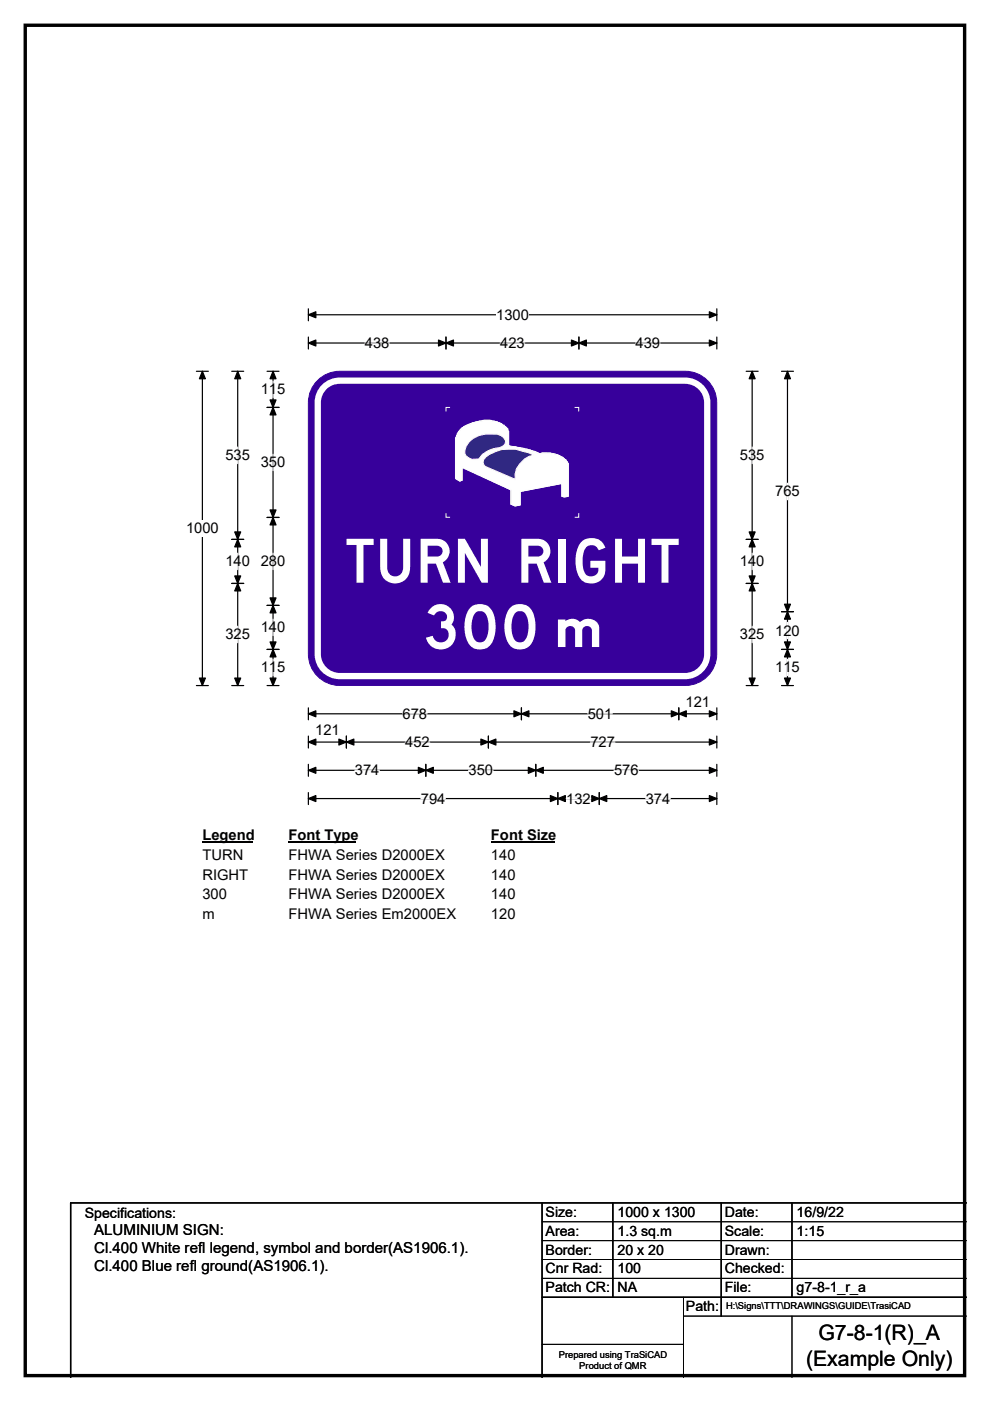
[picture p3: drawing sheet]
<svg xmlns="http://www.w3.org/2000/svg" width="210mm" height="297mm" viewBox="0 0 210 297" stroke-linecap="round" stroke-linejoin="round" font-family="sans-serif">
<path d="M5.4 5.4h199.2v286.3h-199.2z" fill="none" stroke="#000" stroke-width=".72"/>
<path d="M65.4 66.7h86.6M65.4 65.5v2.5M152 65.5v2.5" fill="none" stroke="#000" stroke-width=".25"/>
<path d="M65.4 66.7l1.6-.6v1.3zM150.5 66.1l1.5 .6-1.5 .7z" fill="#000" stroke="#000" stroke-width=".25"/>
<path d="M105.2 65h7v3.5h-7z" fill="#fff"/>
<g fill="none" stroke="#000" stroke-width=".25">
<path d="M41.7 78.7h2.5M42.9 78.7v66.7M65.4 72.7h86.6M65.4 71.5v2.5M94.6 71.5v2.5M122.8 71.5v2.5M152 71.5v2.5M41.7 145.4h2.5M65.4 150.1v2.5M65.4 156.1v2.5M65.4 151.3h86.6M65.4 157.3h86.6"/>
<path d="M73.5 156.1v2.5M103.6 156.1v2.5M110.6 150.1v2.5M144 150.1v2.5M152 150.1v2.5M152 156.1v2.5M65.4 162.1v2.5M65.4 168v2.6M65.4 163.3h86.6M65.4 169.3h86.6M90.3 162.1v2.5M113.6 162.1v2.5"/>
<path d="M118.3 168v2.6M127.1 168v2.6M152 168v2.6M152 162.1v2.5"/>
</g>
<g fill="#000" stroke="#000" stroke-width=".25">
<path d="M42.9 78.7l.7 1.6h-1.3zM65.4 72.7l1.6-.6v1.3zM94.6 72.7l1.6-.6v1.3zM93 72.1l1.6 .6-1.6 .7zM121.2 72.1l1.6 .6-1.6 .7zM122.8 72.7l1.6-.6v1.3zM150.5 72.1l1.5 .6-1.5 .7zM42.3 143.8h1.3l-.7 1.6zM65.4 151.3l1.6-.6v1.3zM65.4 157.3l1.6-.6v1.3zM73.5 157.3l1.6-.6v1.3zM71.9 156.7l1.6 .6-1.6 .7z"/>
<path d="M102 156.7l1.6 .6-1.6 .7zM103.6 157.3l1.6-.6v1.3zM110.6 151.3l1.6-.6v1.3zM109 150.7l1.6 .6-1.6 .7zM142.4 150.7l1.6 .6-1.6 .7zM144 151.3l1.6-.6v1.3zM150.5 150.7l1.5 .6-1.5 .7zM150.5 156.7l1.5 .6-1.5 .7zM65.4 163.3l1.6-.6v1.3zM65.4 169.3l1.6-.6v1.2zM90.3 163.3l1.6-.6v1.3zM88.7 162.7l1.6 .6-1.6 .7z"/>
<path d="M112.1 162.7l1.5 .6-1.5 .7zM113.6 163.3l1.6-.6v1.3zM118.3 169.3l1.6-.6v1.2zM116.7 168.7l1.6 .6-1.6 .6zM125.5 168.7l1.6 .6-1.6 .6zM127.1 169.3l1.6-.6v1.2zM150.5 162.7l1.5 .6-1.5 .7zM150.5 168.7l1.5 .6-1.5 .6z"/>
</g>
<g fill="none" stroke="#fff" stroke-width=".25">
<path d="M77.4 72.7h5.2M106.1 72.7h5.2M134.8 72.7h5.2M85.4 151.3h5.2M85.9 157.3h5.2M124.7 151.3h5.2M125.2 157.3h5.2M75.3 163.3h5.2M89.3 169.3h5.2M99.4 163.3h5.2M120.1 169.3h5.2M130.2 163.3h5.2"/>
<path d="M137 169.3h5.2"/>
</g>
<path d="M39.5 110.3h6.9v3.5h-6.9z" fill="#fff"/>
<g fill="none" stroke="#000" stroke-width=".25">
<path d="M49.1 78.7h2.6M50.4 78.7v66.7M56.6 78.7h2.6M57.9 78.7v66.7M158.3 78.7h2.5M159.5 78.7v66.7M165.8 78.7h2.5M167 78.7v66.7M56.6 86.4h2.6M49.1 114.4h2.6M56.6 109.7h2.6M158.3 114.4h2.5"/>
<path d="M49.1 123.7h2.6M56.6 128.4h2.6M56.6 137.7h2.6M158.3 123.7h2.5M165.8 137.7h2.5M165.8 129.7h2.5M49.1 145.4h2.6M56.6 145.4h2.6M158.3 145.4h2.5M165.8 145.4h2.5"/>
</g>
<g fill="#000" stroke="#000" stroke-width=".25">
<path d="M50.4 78.7l.7 1.6h-1.3zM57.9 78.7l.6 1.6h-1.2zM159.5 78.7l.7 1.6h-1.3zM167 78.7l.7 1.6h-1.3zM57.9 86.4l.6 1.6h-1.2zM57.3 84.8h1.2l-.6 1.6zM50.4 114.4l.7 1.6h-1.3zM49.8 112.8h1.3l-.7 1.6zM57.3 108.1h1.2l-.6 1.6zM57.9 109.7l.6 1.6h-1.2zM159.5 114.4l.7 1.6h-1.3zM158.9 112.8h1.3l-.7 1.6z"/>
<path d="M49.8 122.1h1.3l-.7 1.6zM50.4 123.7l.7 1.6h-1.3zM57.3 126.8h1.2l-.6 1.6zM57.9 128.4l.6 1.5h-1.2zM57.3 136.1h1.2l-.6 1.6zM57.9 137.7l.6 1.6h-1.2zM158.9 122.1h1.3l-.7 1.6zM159.5 123.7l.7 1.6h-1.3zM167 129.7l.7 1.6h-1.3zM166.4 136.1h1.3l-.7 1.6zM166.4 128.1h1.3l-.7 1.6zM167 137.7l.7 1.6h-1.3z"/>
<path d="M49.8 143.8h1.3l-.7 1.6zM57.3 143.8h1.2l-.6 1.6zM158.9 143.8h1.3l-.7 1.6zM166.4 143.8h1.3l-.7 1.6z"/>
</g>
<g fill="none" stroke="#fff" stroke-width=".25">
<path d="M50.4 94.8v3.5M57.9 80.8v3.5M57.9 96.3v3.5M159.5 94.8v3.5M50.4 117.3v3.5M57.9 117.3v3.5M159.5 117.3v3.5M167 102.4v3.6M50.4 132.8v3.5M57.9 131.3v3.5M57.9 139.8v3.5M159.5 132.8v3.5"/>
<path d="M167 132v3.4M167 139.8v3.5"/>
</g>
<path d="M42.9 175.3h10.8v3.5h-10.8z" fill="#fff"/>
<path d="M42.9 178.6h10.8" fill="none" stroke="#000" stroke-width=".32"/>
<path d="M61.2 175.3h14.4v3.5h-14.4z" fill="#fff"/>
<path d="M61.2 178.6h14.4" fill="none" stroke="#000" stroke-width=".32"/>
<path d="M104.1 175.3h13.5v3.5h-13.5z" fill="#fff"/>
<path d="M104.1 178.6h13.5" fill="none" stroke="#000" stroke-width=".32"/>
<g fill="#fff">
<path d="M42.9 179.5h8.7v3.5h-8.7z"/>
<path d="M61.2 179.5h33v3.5h-33z"/>
<path d="M104.1 179.5h5.2v3.5h-5.2z"/>
<path d="M42.9 183.7h9.7v3.5h-9.7z"/>
<path d="M61.2 183.7h33v3.5h-33z"/>
<path d="M104.1 183.7h5.2v3.5h-5.2z"/>
<path d="M42.9 187.9h5.2v3.5h-5.2z"/>
<path d="M61.2 187.9h33v3.5h-33z"/>
<path d="M104.1 187.9h5.2v3.5h-5.2z"/>
<path d="M42.9 192.1h2.6v3.5h-2.6z"/>
<path d="M61.2 192.1h35.4v3.5h-35.4z"/>
<path d="M104.1 192.1h5.2v3.5h-5.2z"/>
</g>
<path d="M67 81a6.6 6.6 0 0 1 5.1-2.3h73.3a6.7 6.7 0 0 1 6.6 6.7v53.3a6.7 6.7 0 0 1-6.6 6.6h-73.3a6.7 6.7 0 0 1-6.7-6.6v-53.3a6.6 6.6 0 0 1 1.6-4.4z" fill-rule="evenodd" fill="#37009b" stroke="#37009b" stroke-width=".21"/>
<path d="M69 81.8a4.6 4.6 0 0 1 3.1-1.1h73.2a4.7 4.7 0 0 1 4.7 4.7v53.3a4.7 4.7 0 0 1-4.7 4.6h-73.2a4.7 4.7 0 0 1-4.7-4.6v-53.3a4.6 4.6 0 0 1 1.6-3.6z" fill="none" stroke="#fff" stroke-width="1.3"/>
<path d="M98 90.6l-.2 .4h-.1l-.2 .5-.3 .2v.3h-.2l-.4 .8v8.7l.9 .5 .5-.1v-2.8l10.4 4.8v3l.9 .4 1-.2v-2.9l8.8-1.7v2.7l.6 .2 .8-.2v-6.9l-.1-.4a2.89 2.89 0 0 0-1.9-1.3l-.2-.2-1.4-.2-.1-.1h-1.9a.6 .6 0 0 1-.9 0l-1.5-.7h-.5l-.9-.3-3.2-.5v-3.1l-.2-.2v-.3l-.8-.7v-.2l-.9-.5-1.7-.3-.1-.2h-1.8l-.1 .2h-.7l-.2 .2-1.2 .1-1.8 .9v.1zM99.5 93.5l-.6 1.1v.3h-.2l-.2 1.2 .5 .8 1.4 .5h1.2l.3-.8 .4-.2v-.2l.5-.1v-.2l1-.5 1-.2v-.1l1.4-.2 .7-.3 .3-.6v-.8h-.2l-.6-.9-.9-.3h-2.7l-.2 .2h-.5l-1.7 .6zM103 96.9l-.4 .7h-.2v.7h.2v.3h.2l.2 .4 6.3 2.7v-1.4l.8-1.9 1.7-1.5 1-.5h.6l-1.4-.5-1.2-.2-.2-.1-1.3-.2v-.2h-2.1l-.2 .2-1.5 .2-.2 .1-.8 .2v.2l-.7 .1-.2 .4z" fill-rule="evenodd" fill="#fff" stroke="#fefefe" stroke-width=".21"/>
<path d="M95.5 86.4h-.9v.8M97.4 91.4l.9-.9a10 10 0 0 1 7-1.1l1.1 .5 1.1 .9 .3 .7v3a21.7 21.7 0 0 1 6.7 1.7 5.6 5.6 0 0 1 6 2.1v6.9h-1.3v-2.7l-8.8 1.7v2.8l-1.2 .3-.9-.4v-3.1l-10.3-4.8v2.8l-.4 .2-1-.6v-8.5zM121.9 86.4h.8v.8M94.6 108.8v.9h.9M122.7 108.8v.9h-.8" fill="none" stroke="#fefefe" stroke-width=".21"/>
<g fill="#302882" stroke="#fefefe" stroke-width=".21">
<path d="M103 96.9a7.8 7.8 0 0 1 7.8-1.2l1.2 .3 1.2 .5a4.9 4.9 0 0 0-3.9 5.1l-6.3-2.7-.4-.3-.1-.5 .1-.6z" fill-rule="evenodd"/>
<path d="M99.6 93.6a6.3 6.3 0 0 1 6.6-1.3l.6 .4 .4 .7-.1 .7-.4 .5-.7 .3a5.7 5.7 0 0 0-4.5 2.4 2.34 2.34 0 0 1-2.9-1.1l.2-1.6z" fill-rule="evenodd"/>
</g>
<path d="M115 255v37M130 255v20M153 255v24M168 255v20M205 255h-190v37M115 275h90" fill="none" stroke="#000" stroke-width=".3"/>
<path d="M115 259h90M115 263h90M115 267h90M115 271h90M145 279h60M145 275v17M168 279v13M115 285h30" fill="none" stroke="#000" stroke-width=".21"/>
<g font-size="12.9" fill="#fff">
<text x="73.2" y="123.5">TURN RIGHT</text>
<text x="88.7" y="137.5">300</text>
</g>
<text font-size="11.1" fill="#fff" x="116.7" y="137.2">m</text>
<g font-size="4.5">
<text x="173.6" y="284.2">G7-8-1(R)_A</text>
<text x="171" y="289.6">(Example Only)</text>
</g>
<g font-size="3.2">
<text x="20" y="261.9">ALUMINIUM SIGN:</text>
<text x="20" y="265.7">Cl.400 White refl legend, symbol and border(AS1906.1).</text>
<text x="20" y="269.6">Cl.400 Blue refl ground(AS1906.1).</text>
</g>
<g font-size="3.1">
<text x="105.2" y="67.8">1300</text>
<text x="77.4" y="73.8">438</text>
<text x="106.1" y="73.8">423</text>
<text x="134.8" y="73.8">439</text>
<text x="55.3" y="83.6">115</text>
<text x="47.8" y="97.6">535</text>
<text x="55.3" y="99.1">350</text>
<text x="156.9" y="97.6">535</text>
<text x="164.4" y="105.2">765</text>
<text x="39.5" y="113.1">1000</text>
<text x="47.8" y="120.1">140</text>
<text x="55.3" y="120.1">280</text>
<text x="156.9" y="120.1">140</text>
<text x="47.8" y="135.6">325</text>
<text x="55.3" y="134.1">140</text>
<text x="156.9" y="135.6">325</text>
<text x="164.4" y="134.7">120</text>
<text x="55.3" y="142.6">115</text>
<text x="164.4" y="142.6">115</text>
<text x="145.4" y="149.9">121</text>
<text x="66.8" y="155.9">121</text>
<text x="85.4" y="152.4">678</text>
<text x="124.7" y="152.4">501</text>
<text x="85.9" y="158.4">452</text>
<text x="125.2" y="158.4">727</text>
<text x="75.3" y="164.4">374</text>
<text x="99.4" y="164.4">350</text>
<text x="130.2" y="164.4">576</text>
<text x="89.3" y="170.4">794</text>
<text x="120.1" y="170.4">132</text>
<text x="137" y="170.4">374</text>
<text x="42.9" y="178.1">Legend</text>
<text x="61.2" y="178.1">Font Type</text>
<text x="104.1" y="178.1">Font Size</text>
<text x="42.9" y="182.3">TURN</text>
<text x="61.2" y="182.3">FHWA Series D2000EX</text>
<text x="104.1" y="182.3">140</text>
<text x="42.9" y="186.5">RIGHT</text>
<text x="42.9" y="190.7">300</text>
<text x="61.2" y="186.5">FHWA Series D2000EX</text>
<text x="61.2" y="190.7">FHWA Series D2000EX</text>
<text x="104.1" y="186.5">140</text>
<text x="104.1" y="190.7">140</text>
<text x="42.9" y="194.9">m</text>
<text x="61.2" y="194.9">FHWA Series Em2000EX</text>
<text x="104.1" y="194.9">120</text>
</g>
<g font-size="3">
<text x="115.7" y="258">Size:</text>
<text x="131" y="258">1000 x 1300</text>
<text x="153.7" y="258">Date:</text>
<text x="169" y="258">16/9/22</text>
<text x="18" y="258.2">Specifications:</text>
<text x="115.7" y="262">Area:</text>
<text x="131" y="262">1.3 sq.m</text>
<text x="153.7" y="262">Scale:</text>
<text x="169" y="262">1:15</text>
<text x="115.7" y="266">Border:</text>
<text x="115.7" y="270">Cnr Rad:</text>
<text x="131" y="266">20 x 20</text>
<text x="131" y="270">100</text>
<text x="153.7" y="266">Drawn:</text>
<text x="153.7" y="270">Checked:</text>
<text x="115.7" y="274">Patch CR:</text>
<text x="131" y="274">NA</text>
<text x="153.7" y="274">File:</text>
<text x="169" y="274">g7-8-1_r_a</text>
<text x="145.5" y="278">Path:</text>
</g>
<g font-size="2">
<text x="154" y="277.6">H:\Signs\TTT\DRAWINGS\GUIDE\TrasiCAD</text>
<text x="118.5" y="287.8">Prepared using TraSiCAD</text>
<text x="122.9" y="290.2">Product of QMR</text>
</g>
</svg>
